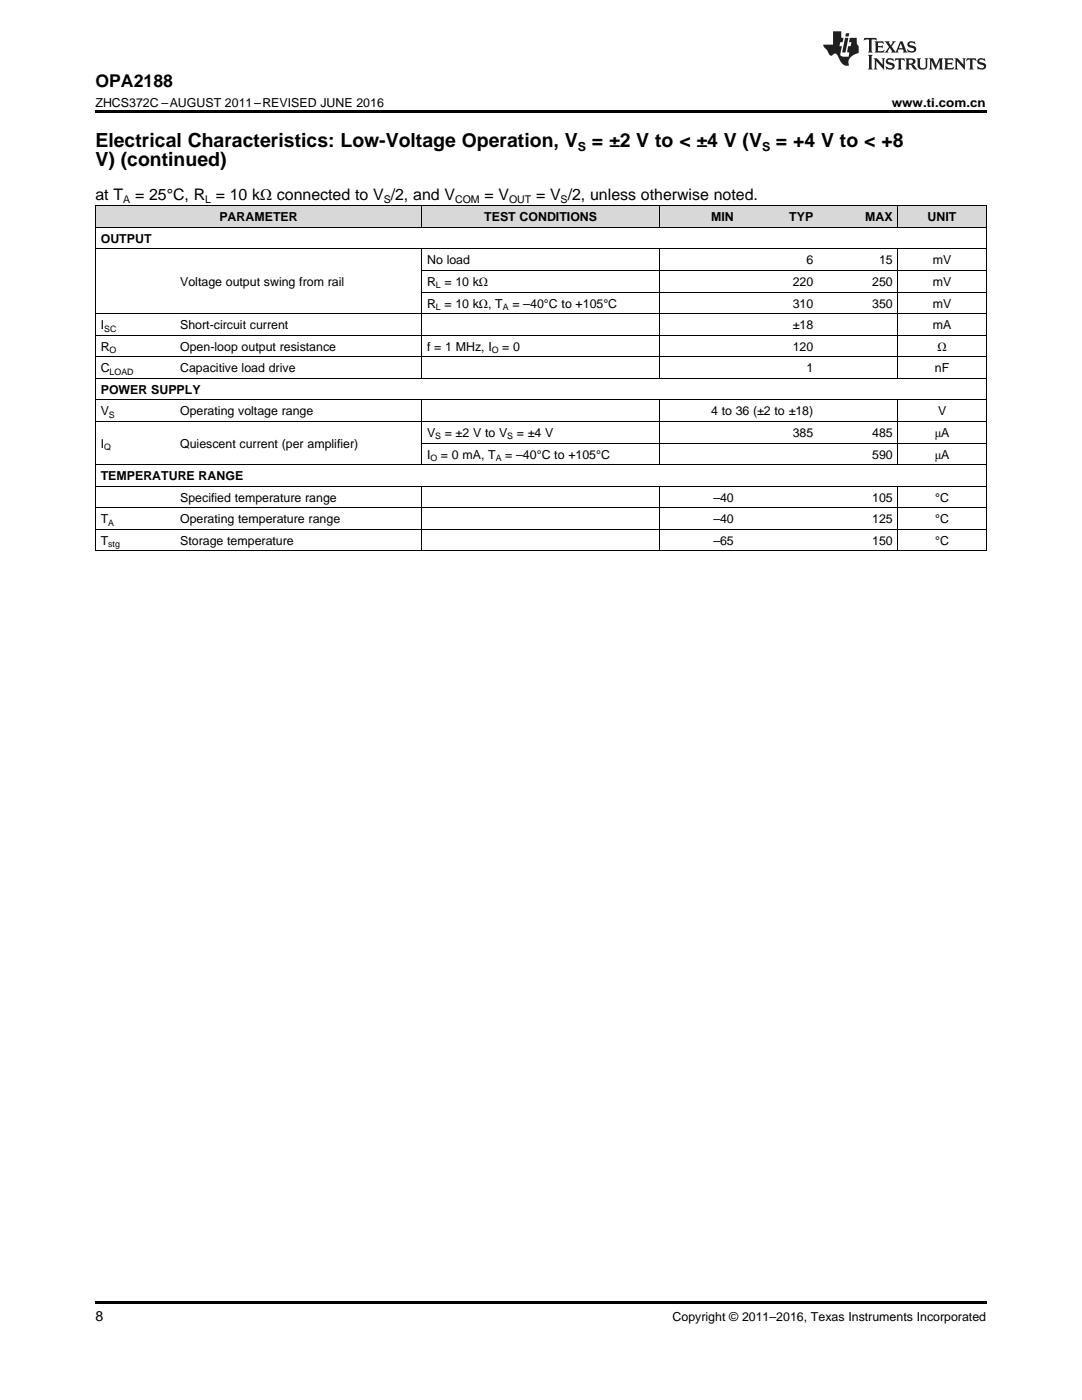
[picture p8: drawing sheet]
<svg xmlns="http://www.w3.org/2000/svg" width="216mm" height="279mm" viewBox="0 0 216 279" stroke-linecap="round" stroke-linejoin="round" font-family="sans-serif">
<g fill="#d8d8d8">
<path d="M19 41.1h15.9v4.3h-15.9z"/>
<path d="M34.9 41.1h24.6v4.3h-24.6z"/>
<path d="M59.5 41.1h24.7v4.3h-24.7z"/>
<path d="M84.2 41.1h47.5v4.3h-47.5z"/>
<path d="M131.7 41.1h15.8v4.3h-15.8z"/>
<path d="M147.5 41.1h15.9v4.3h-15.9z"/>
<path d="M163.4 41.1h15.8v4.3h-15.8z"/>
<path d="M179.2 41.1h17.6v4.3h-17.6z"/>
</g>
<path d="M19 22h177.8v.5h-177.8zM19 259.7h177.8v.5h-177.8z" fill="#000"/>
<g fill="none" stroke="#000" stroke-width=".2">
<path d="M19 49.7h177.8M19 45.4h177.8M19 41.1h177.8M19.1 41.1v68.9M84.1 41.1v4.3M84.1 49.7v25.9M84.2 58.3h112.6M84.2 54h112.6M131.6 41.1v4.3M131.6 49.7v25.9M179.2 41.1v4.3M179.2 49.7v25.9"/>
<path d="M196.8 41.1v68.9M19 79.8h177.8M19 75.5h177.8M19 71.2h177.8M19 66.9h177.8M19 62.6h177.8M84.1 79.9v12.9M131.6 79.9v12.9M179.2 79.9v12.9M19 97h177.8M19 92.7h177.8M19 84.1h177.8"/>
<path d="M84.1 97.1v12.9M84.2 88.4h112.6M131.6 97.1v12.9M179.2 97.1v12.9M19 109.9h177.8M19 105.6h177.8M19 101.3h177.8"/>
</g>
<g fill="#231f20">
<path d="M172.5 7.6l-.1 .5 .4-.2h.6v.1v2.1l-.2 .4h.9l-.2-.4v-2.1l.1-.1h.5l.5 .2-.2-.5zM174.5 8.3l.2 .3v1.5l-.2 .4h1.8l.2-.6a1.04 1.04 0 0 1-1.3 .2v-.7h.6l.3 .2v-.6l-.3 .2h-.6v-.6l.8-.1 .4 .3-.2-.5zM176.5 8.3l.9 1.1-.9 1.1h.8l-.2-.2 .4-.7 .5 .7-.2 .2h1.5l-.2-.2 .2-.4h.9l.1 .4-.2 .2h1l-.3-.3-.7-1.9h-.5l-.9 2-.8-1 .9-1h-.8l.1 .3-.4 .5-.3-.6 .1-.2zM179.7 8.6l.4 1h-.7zM181.3 8.4a.63 .63 0 0 0-.2 .7 .63 .63 0 0 0 .6 .4l.6 .2 .1 .2a.75 .75 0 0 1-.7 .4 .75 .75 0 0 1-.6-.5l.1 .7 .1-.1a1.11 1.11 0 0 0 1.5-.6 1.13 1.13 0 0 0-1.2-.8l-.1-.4a1.04 1.04 0 0 1 1.2 .2l-.2-.5-.2 .1-.4-.2zM173.2 10.9l.2 .4v2.2l-.2 .4h1l-.3-.4v-2.2l.3-.4zM174.3 11.6l.3 .4v1.5l-.3 .4h.8l-.2-.4v-1.3l1.5 1.7v-1.9l.2-.4h-.7l.2 .4v.9l-1.1-1.3zM177 11.8a.62 .62 0 0 0-.2 .7 .62 .62 0 0 0 .6 .4l.6 .1 .1 .3a.76 .76 0 0 1-.7 .3 .76 .76 0 0 1-.7-.4l.2 .7 .1-.1a1.11 1.11 0 0 0 1.5-.6 1.13 1.13 0 0 0-1.2-.8l-.1-.4a1.04 1.04 0 0 1 1.2 .2l-.2-.6-.2 .1-.5-.1zM178.7 11.6l-.2 .6a.61 .61 0 0 1 .8-.3v1.6l-.2 .4h.9l-.2-.4v-1.6a.63 .63 0 0 1 .7 .3l-.1-.6zM180.6 11.6l.3 .4v1.5l-.3 .4h1l-.2-.2-.1-.8 .6 .2a.76 .76 0 0 0 1.2 .7l-1-1a.58 .58 0 0 0 .6-.5 .58 .58 0 0 0-.5-.6zM181.4 11.9h.1a.45 .45 0 0 1 .5 .1 .45 .45 0 0 1 .1 .5l-.8 .2zM182.9 11.6l.2 .2a2.17 2.17 0 0 0 .3 1.9 .99 .99 0 0 0 1.6-.6v-1.1l.2-.4h-.7l.2 .2a1.92 1.92 0 0 1-.2 1.8 .6 .6 0 0 1-.9-.5v-1.1l.2-.4zM185.4 11.6l.2 .4v1.5l-.2 .4h.7l-.2-.4v-1.4l.8 1.8 .8-1.8v1.4l-.2 .4h.9l-.2-.4v-1.5l.2-.4h-.8l-.6 1.5-.6-1.5zM188.4 11.6l.2 .4v1.5l-.2 .4h1.8l.1-.6a1.04 1.04 0 0 1-1.2 .1v-.6h.5l.4 .2v-.6l-.4 .2h-.5v-.7h.8l.3 .3-.1-.6zM190.5 11.6l.2 .4v1.5l-.2 .4h.7l-.2-.4v-1.3l1.5 1.7v-1.9l.2-.4h-.7l.2 .4v.9l-1.1-1.3zM192.9 11.6l-.1 .6a.61 .61 0 0 1 .7-.3l.1 1.6-.3 .4h1l-.3-.4 .1-1.6a.63 .63 0 0 1 .7 .3l-.1-.6zM195.2 11.8a.62 .62 0 0 0-.2 .7 .62 .62 0 0 0 .6 .4l.6 .1 .1 .3a.76 .76 0 0 1-.7 .3 .76 .76 0 0 1-.6-.4l.1 .7 .1-.1a1.11 1.11 0 0 0 1.6-.6 1.13 1.13 0 0 0-1.3-.8l-.1-.4a1.04 1.04 0 0 1 1.2 .2l-.1-.6-.2 .1-.5-.1z"/>
<path d="M166.2 6.3v2.6h-1.9v.4l.8 .9a.91 .91 0 0 0 1 .8 .56 .56 0 0 1 .5-.3 .56 .56 0 0 1 .5 .3l.4 .8a1.53 1.53 0 0 0 1.9 1.2 1.54 1.54 0 0 1 1-2.1l.9-.3v-1.4a1.52 1.52 0 0 1-.4-1.6h-1.3l-.2 .8h.5l-.2 .8h-.5l-.1 1v.2l.4 .1-.2 .8a1.93 1.93 0 0 1-1.6-.3l.3-1.8h-.5l.2-.8h.4l.2-.8h-.4v-1.3zM168.6 7.6l-.6 2.9h.7l.6-2.9zM168.8 6.6l-.1 .7h.6l.2-.7z"/>
</g>
<g font-size="3.9">
<text x="19" y="29.3">Electrical Characteristics: Low-Voltage Operation, V</text>
<text x="118.1" y="29.3">= ±2 V to &lt; ±4 V (V</text>
<text x="154.8" y="29.3">= +4 V to &lt; +8</text>
<text x="19" y="33.2">V) (continued)</text>
</g>
<text font-size="3.5" x="19" y="17.3">OPA2188</text>
<g font-size="3.2">
<text x="19" y="39.9">at T</text>
<text x="27" y="39.9">= 25°C, R = 10 kΩ connected to V /2, and V</text>
<text x="96.7" y="39.9">= V</text>
<text x="107" y="39.9">= V /2, unless otherwise noted.</text>
</g>
<text font-size="2.8" x="19" y="263.6">8</text>
<g font-size="2.5">
<text x="19" y="21.4">ZHCS372C –AUGUST 2011–REVISED JUNE 2016</text>
<text x="177.9" y="21.4">www.ti.com.cn</text>
<text x="115.3" y="30.1">S</text>
<text x="152.1" y="30.1">S</text>
<text x="43.8" y="44.2">PARAMETER</text>
<text x="96.6" y="44.2">TEST CONDITIONS</text>
<text x="141.9" y="44.2">MIN</text>
<text x="157.5" y="44.2">TYP</text>
<text x="172.6" y="44.2">MAX</text>
<text x="185.1" y="44.2">UNIT</text>
<text x="20.1" y="48.5">OUTPUT</text>
<text x="85.2" y="52.8">No load</text>
<text x="160.9" y="52.8">6</text>
<text x="175.4" y="52.8">15</text>
<text x="186.2" y="52.8">mV</text>
<text x="35.9" y="57.1">Voltage output swing from rail</text>
<text x="85.2" y="57.1">R = 10 kΩ</text>
<text x="158.2" y="57.1">220</text>
<text x="174" y="57.1">250</text>
<text x="186.2" y="57.1">mV</text>
<text x="20.1" y="65.7">I</text>
<text x="35.9" y="65.7">Short-circuit current</text>
<text x="85.2" y="61.4">R = 10 kΩ, T</text>
<text x="102.2" y="61.4">= –40°C to +105°C</text>
<text x="158.2" y="61.4">310</text>
<text x="158.2" y="65.7">±18</text>
<text x="174" y="61.4">350</text>
<text x="186.2" y="61.4">mV</text>
<text x="186.2" y="65.7">mA</text>
<text x="20.1" y="70">R</text>
<text x="35.9" y="70">Open-loop output resistance</text>
<text x="85.2" y="70">f = 1 MHz, I</text>
<text x="100.2" y="70">= 0</text>
<text x="158.2" y="70">120</text>
<text x="187.1" y="70">Ω</text>
<text x="20.1" y="74.3">C</text>
<text x="35.9" y="74.3">Capacitive load drive</text>
<text x="160.9" y="74.3">1</text>
<text x="186.5" y="74.3">nF</text>
<text x="20.1" y="78.6">POWER SUPPLY</text>
<text x="20.1" y="82.9">V</text>
<text x="35.9" y="82.9">Operating voltage range</text>
<text x="141.9" y="82.9">4 to 36 (±2 to ±18)</text>
<text x="187.2" y="82.9">V</text>
<text x="20.1" y="89.4">I</text>
<text x="35.9" y="89.4">Quiescent current (per amplifier)</text>
<text x="85.2" y="87.2">V</text>
<text x="88.8" y="87.2">= ±2 V to V</text>
<text x="103.1" y="87.2">= ±4 V</text>
<text x="158.2" y="87.2">385</text>
<text x="174" y="87.2">485</text>
<text x="186.5" y="87.2">μA</text>
<text x="20.1" y="95.8">TEMPERATURE RANGE</text>
<text x="85.2" y="91.5">I</text>
<text x="88" y="91.5">= 0 mA, T</text>
<text x="100.8" y="91.5">= –40°C to +105°C</text>
<text x="174" y="91.5">590</text>
<text x="186.5" y="91.5">μA</text>
<text x="35.9" y="100.1">Specified temperature range</text>
<text x="142.3" y="100.1">–40</text>
<text x="174" y="100.1">105</text>
<text x="186.6" y="100.1">°C</text>
<text x="20.1" y="104.4">T</text>
<text x="35.9" y="104.4">Operating temperature range</text>
<text x="142.3" y="104.4">–40</text>
<text x="174" y="104.4">125</text>
<text x="186.6" y="104.4">°C</text>
<text x="20.1" y="108.7">T</text>
<text x="35.9" y="108.7">Storage temperature</text>
<text x="142.3" y="108.7">–65</text>
<text x="174" y="108.7">150</text>
<text x="186.6" y="108.7">°C</text>
<text x="134.2" y="263.6">Copyright © 2011–2016, Texas Instruments Incorporated</text>
</g>
<g font-size="2.1">
<text x="24.6" y="40.5">A</text>
<text x="40.9" y="40.5">L</text>
<text x="76.6" y="40.5">S</text>
<text x="90.8" y="40.5">COM</text>
<text x="101.6" y="40.5">OUT</text>
<text x="111.9" y="40.5">S</text>
</g>
<g font-size="1.8">
<text x="87" y="57.6">L</text>
<text x="87" y="61.9">L</text>
<text x="100.3" y="61.9">A</text>
<text x="20.8" y="66.2">SC</text>
<text x="21.9" y="70.5">O</text>
<text x="98.1" y="70.5">O</text>
<text x="21.9" y="74.8">LOAD</text>
<text x="21.7" y="83.4">S</text>
<text x="20.8" y="89.9">Q</text>
<text x="86.9" y="87.7">S</text>
<text x="101.2" y="87.7">S</text>
<text x="85.9" y="92">O</text>
<text x="98.9" y="92">A</text>
<text x="21.6" y="104.9">A</text>
<text x="21.6" y="109.2">stg</text>
</g>
</svg>
